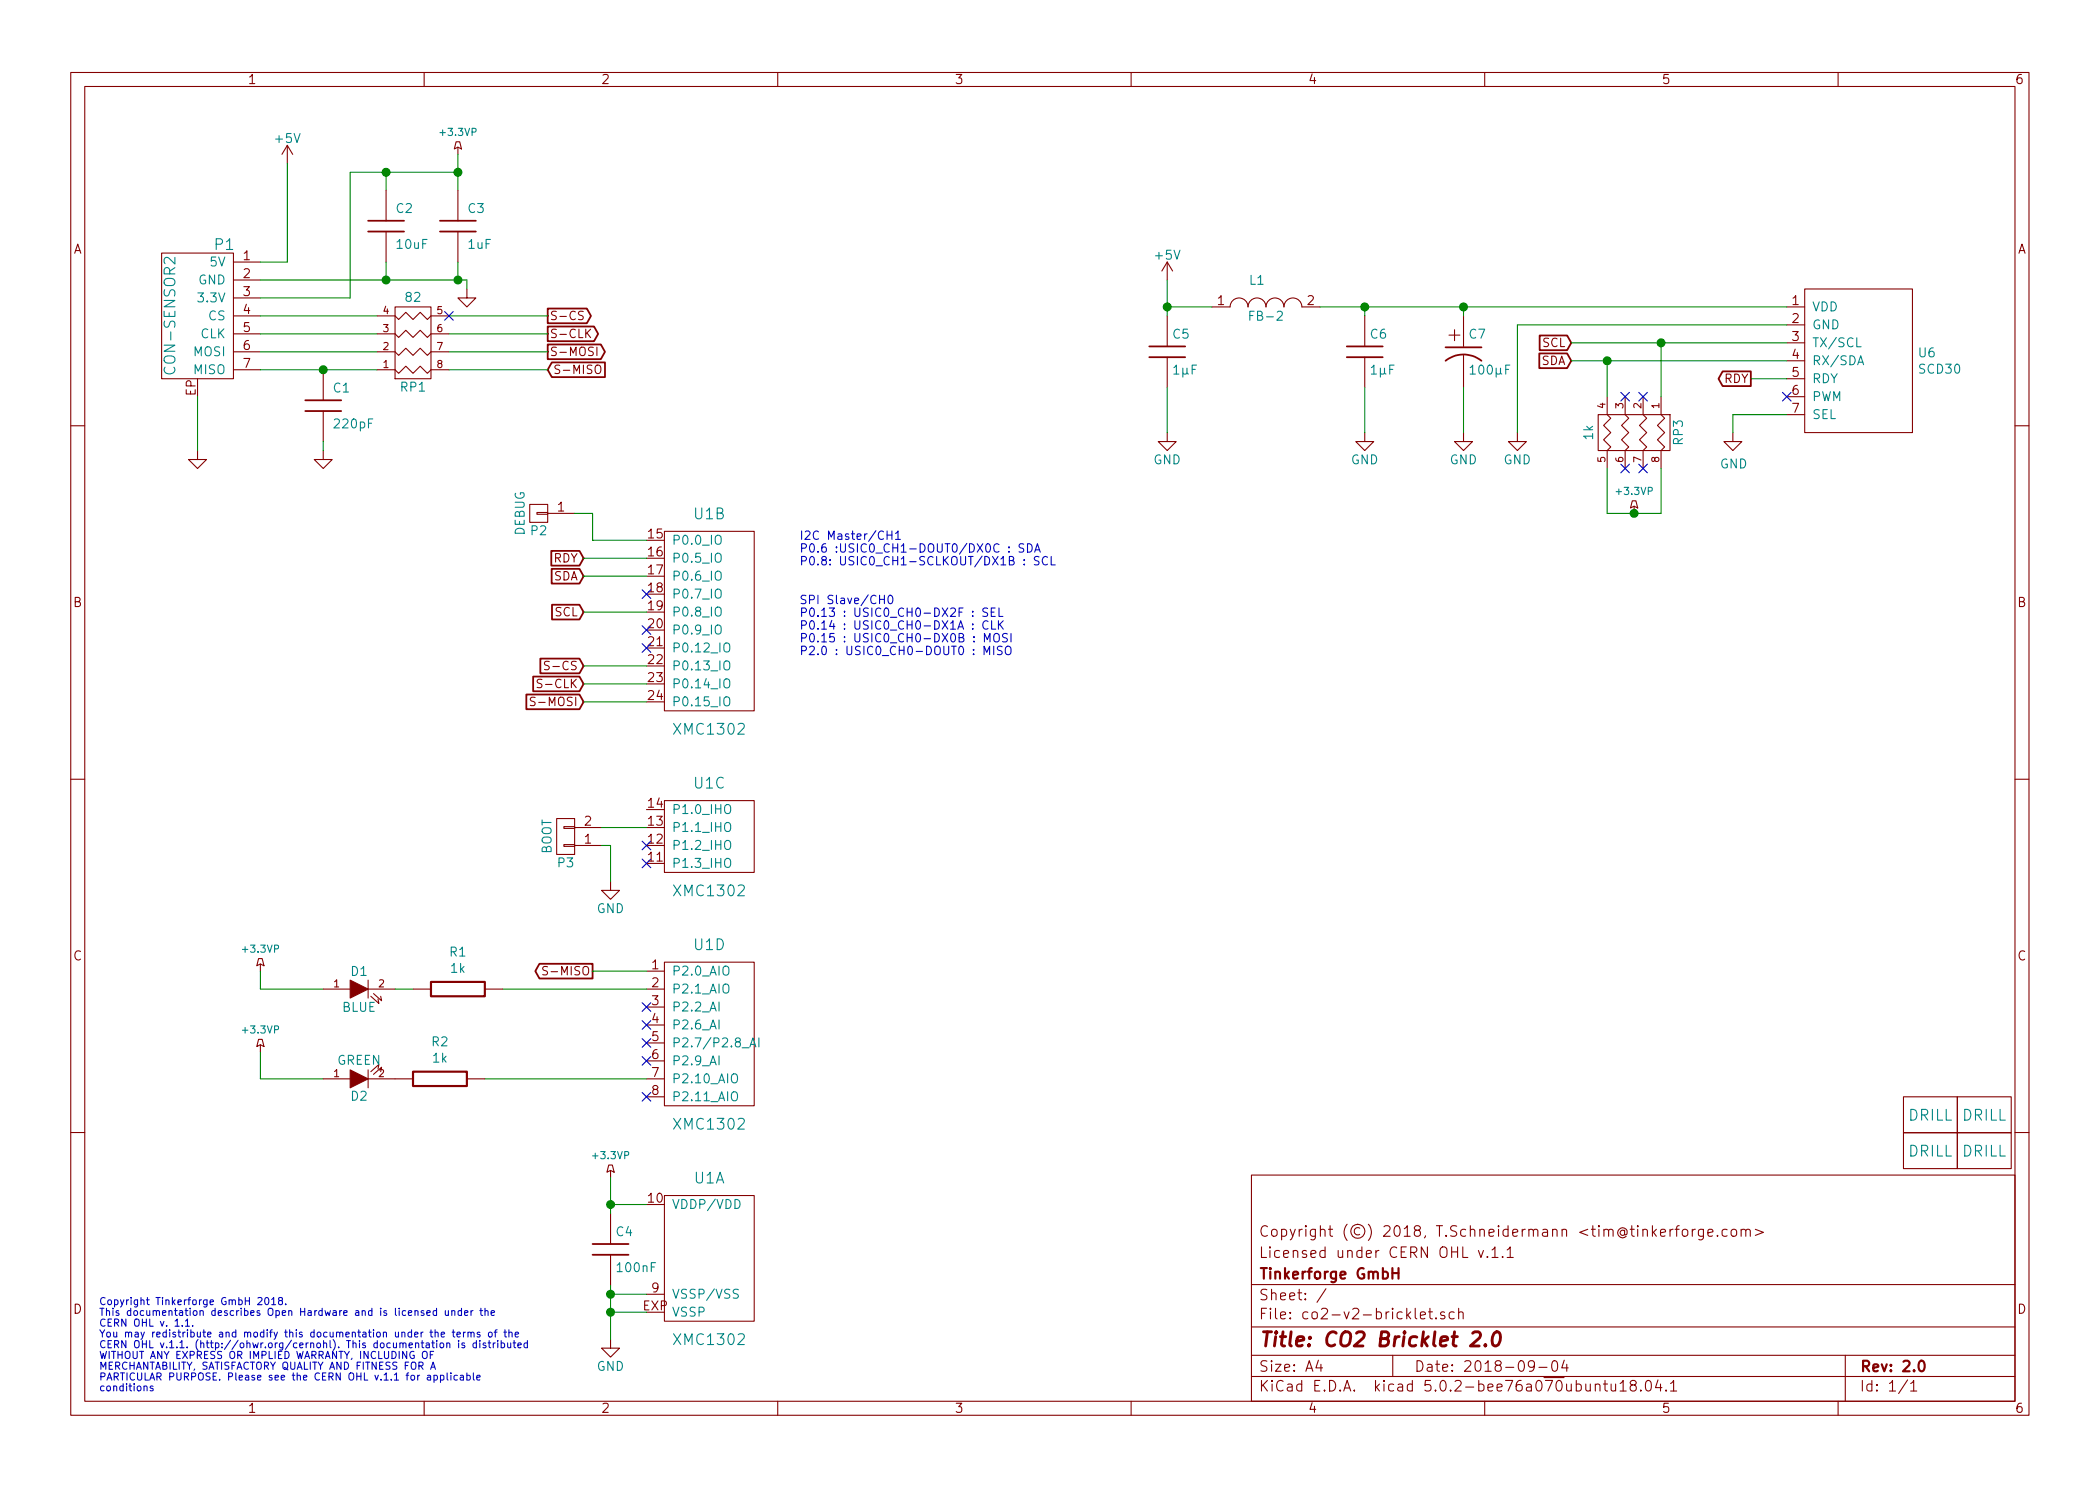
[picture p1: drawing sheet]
EESchema Schematic File Version 4
LIBS:co2-v2-bricklet-cache
EELAYER 26 0
EELAYER END
$Descr A4 11693 8268
encoding utf-8
Sheet 1 1
Title "CO2 Bricklet 2.0"
Date "2018-09-04"
Rev "2.0"
Comp "Tinkerforge GmbH"
Comment1 "Licensed under CERN OHL v.1.1"
Comment2 "Copyright (©) 2018, T.Schneidermann <tim@tinkerforge.com>"
Comment3 ""
Comment4 ""
$EndDescr
$Comp
L tinkerforge:CON-SENSOR2 P1
U 1 1
P 1100 1750
F 0 "P1" H 950 2150 60  0000 C CNN
F 1 "CON-SENSOR2" V 1250 1750 60  0000 C CNN
F 2 "CON-SENSOR2" H 1200 1600 60  0001 C CNN
F 3 "" H 1200 1600 60  0000 C CNN
	1    1100 1750
	-1   0    0    -1  
$EndComp
$Comp
L tinkerforge:R_PACK4 RP1
U 1 1
P 2300 1700
F 0 "RP1" H 2300 2150 50  0000 C CNN
F 1 "82" H 2300 1650 50  0000 C CNN
F 2 "4X0603" H 2300 1700 50  0001 C CNN
F 3 "" H 2300 1700 50  0000 C CNN
	1    2300 1700
	1    0    0    1   
$EndComp
Text GLabel 3050 1750 2    47   Output ~ 0
S-CS
Text GLabel 3050 1850 2    47   Output ~ 0
S-CLK
Text GLabel 3050 1950 2    47   Output ~ 0
S-MOSI
Text GLabel 3050 2050 2    47   Input ~ 0
S-MISO
$Comp
L tinkerforge:C C1
U 1 1
P 1800 2250
F 0 "C1" H 1850 2350 50  0000 L CNN
F 1 "220pF" H 1850 2150 50  0000 L CNN
F 2 "C0402E" H 1800 2250 60  0001 C CNN
F 3 "" H 1800 2250 60  0000 C CNN
	1    1800 2250
	1    0    0    -1  
$EndComp
$Comp
L tinkerforge:GND #PWR01
U 1 1
P 1800 2500
F 0 "#PWR01" H 1800 2500 30  0001 C CNN
F 1 "GND" H 1800 2430 30  0001 C CNN
F 2 "" H 1800 2500 60  0000 C CNN
F 3 "" H 1800 2500 60  0000 C CNN
	1    1800 2500
	1    0    0    -1  
$EndComp
$Comp
L tinkerforge:GND #PWR02
U 1 1
P 1100 2500
F 0 "#PWR02" H 1100 2500 30  0001 C CNN
F 1 "GND" H 1100 2430 30  0001 C CNN
F 2 "" H 1100 2500 60  0000 C CNN
F 3 "" H 1100 2500 60  0000 C CNN
	1    1100 2500
	1    0    0    -1  
$EndComp
$Comp
L tinkerforge:+5V #PWR03
U 1 1
P 1600 900
F 0 "#PWR03" H 1600 750 50  0001 C CNN
F 1 "+5V" H 1600 1040 50  0000 C CNN
F 2 "" H 1600 900 50  0000 C CNN
F 3 "" H 1600 900 50  0000 C CNN
	1    1600 900 
	1    0    0    -1  
$EndComp
$Comp
L tinkerforge:C C2
U 1 1
P 2150 1250
F 0 "C2" H 2200 1350 50  0000 L CNN
F 1 "10uF" H 2200 1150 50  0000 L CNN
F 2 "C0402E" H 2150 1250 60  0001 C CNN
F 3 "" H 2150 1250 60  0000 C CNN
	1    2150 1250
	1    0    0    -1  
$EndComp
$Comp
L tinkerforge:C C3
U 1 1
P 2550 1250
F 0 "C3" H 2600 1350 50  0000 L CNN
F 1 "1uF" H 2600 1150 50  0000 L CNN
F 2 "C0402E" H 2550 1250 60  0001 C CNN
F 3 "" H 2550 1250 60  0000 C CNN
	1    2550 1250
	1    0    0    -1  
$EndComp
$Comp
L tinkerforge:+3.3VP #PWR04
U 1 1
P 2550 850
F 0 "#PWR04" H 2550 950 40  0001 C CNN
F 1 "+3.3VP" H 2550 975 40  0000 C CNN
F 2 "" H 2550 850 60  0000 C CNN
F 3 "" H 2550 850 60  0000 C CNN
	1    2550 850 
	1    0    0    -1  
$EndComp
$Comp
L tinkerforge:GND #PWR05
U 1 1
P 2600 1600
F 0 "#PWR05" H 2600 1600 30  0001 C CNN
F 1 "GND" H 2600 1530 30  0001 C CNN
F 2 "" H 2600 1600 60  0000 C CNN
F 3 "" H 2600 1600 60  0000 C CNN
	1    2600 1600
	1    0    0    -1  
$EndComp
$Comp
L tinkerforge:XMC1XXX24 U1
U 1 1
P 3950 7000
F 0 "U1" H 3950 7450 60  0000 C CNN
F 1 "XMC1302" H 3950 6550 60  0000 C CNN
F 2 "QFN24-4x4mm-0.5mm" H 4100 7750 60  0001 C CNN
F 3 "" H 4100 7750 60  0000 C CNN
	1    3950 7000
	1    0    0    -1  
$EndComp
$Comp
L tinkerforge:XMC1XXX24 U1
U 2 1
P 3950 3450
F 0 "U1" H 3950 4050 60  0000 C CNN
F 1 "XMC1302" H 3950 2850 60  0000 C CNN
F 2 "QFN24-4x4mm-0.5mm" H 4100 4200 60  0001 C CNN
F 3 "" H 4100 4200 60  0000 C CNN
	2    3950 3450
	1    0    0    -1  
$EndComp
$Comp
L tinkerforge:XMC1XXX24 U1
U 3 1
P 3950 4650
F 0 "U1" H 3950 4950 60  0000 C CNN
F 1 "XMC1302" H 3950 4350 60  0000 C CNN
F 2 "QFN24-4x4mm-0.5mm" H 4100 5400 60  0001 C CNN
F 3 "" H 4100 5400 60  0000 C CNN
	3    3950 4650
	1    0    0    -1  
$EndComp
$Comp
L tinkerforge:XMC1XXX24 U1
U 4 1
P 3950 5750
F 0 "U1" H 3950 6250 60  0000 C CNN
F 1 "XMC1302" H 3950 5250 60  0000 C CNN
F 2 "QFN24-4x4mm-0.5mm" H 4100 6500 60  0001 C CNN
F 3 "" H 4100 6500 60  0000 C CNN
	4    3950 5750
	1    0    0    -1  
$EndComp
$Comp
L tinkerforge:C C6
U 1 1
P 7600 1950
F 0 "C6" H 7625 2050 50  0000 L CNN
F 1 "1µF" H 7625 1850 50  0000 L CNN
F 2 "C0603E" H 7638 1800 50  0001 C CNN
F 3 "" H 7600 1950 50  0000 C CNN
	1    7600 1950
	1    0    0    -1  
$EndComp
$Comp
L tinkerforge:C C5
U 1 1
P 6500 1950
F 0 "C5" H 6525 2050 50  0000 L CNN
F 1 "1µF" H 6525 1850 50  0000 L CNN
F 2 "C0603E" H 6538 1800 50  0001 C CNN
F 3 "" H 6500 1950 50  0000 C CNN
	1    6500 1950
	1    0    0    -1  
$EndComp
$Comp
L tinkerforge:CP1 C7
U 1 1
P 8150 1950
F 0 "C7" H 8175 2050 50  0000 L CNN
F 1 "100µF" H 8175 1850 50  0000 L CNN
F 2 "3528-21" H 8150 1950 50  0001 C CNN
F 3 "" H 8150 1950 50  0000 C CNN
	1    8150 1950
	1    0    0    -1  
$EndComp
$Comp
L tinkerforge:INDUCTOR L1
U 1 1
P 7050 1700
F 0 "L1" H 7000 1850 50  0000 C CNN
F 1 "FB-2" H 7050 1650 50  0000 C CNN
F 2 "R0603E" H 7050 1700 50  0001 C CNN
F 3 "" H 7050 1700 50  0000 C CNN
	1    7050 1700
	1    0    0    -1  
$EndComp
$Comp
L tinkerforge:GND #PWR06
U 1 1
P 6500 2400
F 0 "#PWR06" H 6500 2150 50  0001 C CNN
F 1 "GND" H 6500 2250 50  0000 C CNN
F 2 "" H 6500 2400 50  0000 C CNN
F 3 "" H 6500 2400 50  0000 C CNN
	1    6500 2400
	1    0    0    -1  
$EndComp
$Comp
L tinkerforge:GND #PWR07
U 1 1
P 7600 2400
F 0 "#PWR07" H 7600 2150 50  0001 C CNN
F 1 "GND" H 7600 2250 50  0000 C CNN
F 2 "" H 7600 2400 50  0000 C CNN
F 3 "" H 7600 2400 50  0000 C CNN
	1    7600 2400
	1    0    0    -1  
$EndComp
$Comp
L tinkerforge:GND #PWR08
U 1 1
P 8150 2400
F 0 "#PWR08" H 8150 2150 50  0001 C CNN
F 1 "GND" H 8150 2250 50  0000 C CNN
F 2 "" H 8150 2400 50  0000 C CNN
F 3 "" H 8150 2400 50  0000 C CNN
	1    8150 2400
	1    0    0    -1  
$EndComp
$Comp
L tinkerforge:+5V #PWR09
U 1 1
P 6500 1550
F 0 "#PWR09" H 6500 1400 50  0001 C CNN
F 1 "+5V" H 6500 1690 50  0000 C CNN
F 2 "" H 6500 1550 50  0000 C CNN
F 3 "" H 6500 1550 50  0000 C CNN
	1    6500 1550
	1    0    0    -1  
$EndComp
Text GLabel 9750 2100 0    47   Output ~ 0
RDY
Text GLabel 8750 1900 0    47   Input ~ 0
SCL
Text GLabel 8750 2000 0    47   Input ~ 0
SDA
$Comp
L tinkerforge:GND #PWR010
U 1 1
P 8450 2400
F 0 "#PWR010" H 8450 2150 50  0001 C CNN
F 1 "GND" H 8450 2250 50  0000 C CNN
F 2 "" H 8450 2400 50  0000 C CNN
F 3 "" H 8450 2400 50  0000 C CNN
	1    8450 2400
	1    0    0    -1  
$EndComp
$Comp
L tinkerforge:GND #PWR011
U 1 1
P 3400 7450
F 0 "#PWR011" H 3400 7200 50  0001 C CNN
F 1 "GND" H 3400 7300 50  0000 C CNN
F 2 "" H 3400 7450 50  0000 C CNN
F 3 "" H 3400 7450 50  0000 C CNN
	1    3400 7450
	1    0    0    -1  
$EndComp
$Comp
L tinkerforge:+3.3VP #PWR012
U 1 1
P 3400 6550
F 0 "#PWR012" H 3400 6650 40  0001 C CNN
F 1 "+3.3VP" H 3400 6675 40  0000 C CNN
F 2 "" H 3400 6550 60  0000 C CNN
F 3 "" H 3400 6550 60  0000 C CNN
	1    3400 6550
	1    0    0    -1  
$EndComp
$Comp
L tinkerforge:C C4
U 1 1
P 3400 6950
F 0 "C4" H 3425 7050 50  0000 L CNN
F 1 "100nF" H 3425 6850 50  0000 L CNN
F 2 "C0603F" H 3438 6800 50  0001 C CNN
F 3 "" H 3400 6950 50  0000 C CNN
	1    3400 6950
	1    0    0    -1  
$EndComp
Text GLabel 3300 5400 0    47   Output ~ 0
S-MISO
$Comp
L tinkerforge:LED D1
U 1 1
P 2000 5500
F 0 "D1" H 2000 5600 50  0000 C CNN
F 1 "BLUE" H 2000 5400 50  0000 C CNN
F 2 "D0603F" H 2000 5500 50  0001 C CNN
F 3 "" H 2000 5500 50  0000 C CNN
	1    2000 5500
	1    0    0    -1  
$EndComp
$Comp
L tinkerforge:+3.3VP #PWR013
U 1 1
P 1450 5400
F 0 "#PWR013" H 1450 5500 40  0001 C CNN
F 1 "+3.3VP" H 1450 5525 40  0000 C CNN
F 2 "" H 1450 5400 60  0000 C CNN
F 3 "" H 1450 5400 60  0000 C CNN
	1    1450 5400
	1    0    0    -1  
$EndComp
$Comp
L tinkerforge:CONN_01X02 P3
U 1 1
P 3150 4650
F 0 "P3" H 3150 4800 50  0000 C CNN
F 1 "BOOT" V 3250 4650 50  0000 C CNN
F 2 "SolderJumper" H 3150 4650 50  0001 C CNN
F 3 "" H 3150 4650 50  0000 C CNN
	1    3150 4650
	-1   0    0    1   
$EndComp
$Comp
L tinkerforge:GND #PWR014
U 1 1
P 3400 4900
F 0 "#PWR014" H 3400 4650 50  0001 C CNN
F 1 "GND" H 3400 4750 50  0000 C CNN
F 2 "" H 3400 4900 50  0000 C CNN
F 3 "" H 3400 4900 50  0000 C CNN
	1    3400 4900
	1    0    0    -1  
$EndComp
NoConn ~ 3600 4700
NoConn ~ 3600 4800
Text GLabel 3250 3200 0    47   Input ~ 0
SDA
Text GLabel 3250 3400 0    47   Input ~ 0
SCL
Text GLabel 3250 3700 0    47   Input ~ 0
S-CS
Text GLabel 3250 3800 0    47   Input ~ 0
S-CLK
Text GLabel 3250 3900 0    47   Input ~ 0
S-MOSI
Wire Wire Line
	2500 1750 3050 1750
Wire Wire Line
	2500 1850 3050 1850
Wire Wire Line
	2500 2050 3050 2050
Wire Wire Line
	2500 1950 3050 1950
Connection ~ 1800 2050
Wire Wire Line
	1100 2200 1100 2500
Wire Wire Line
	1600 900  1600 1450
Wire Wire Line
	1600 1450 1450 1450
Wire Wire Line
	1450 1550 2150 1550
Connection ~ 2150 1550
Wire Wire Line
	1450 1750 2100 1750
Wire Wire Line
	2100 1850 1450 1850
Wire Wire Line
	1450 1950 2100 1950
Wire Wire Line
	1450 2050 1800 2050
Wire Wire Line
	1450 1650 1950 1650
Wire Wire Line
	1950 1650 1950 950 
Wire Wire Line
	1950 950  2150 950 
Connection ~ 2150 950 
Wire Wire Line
	2600 1550 2600 1600
Connection ~ 2550 1550
Wire Wire Line
	7350 1700 7600 1700
Wire Wire Line
	6750 1700 6500 1700
Connection ~ 7600 1700
Connection ~ 8150 1700
Connection ~ 6500 1700
Connection ~ 2550 950 
Wire Wire Line
	8750 2000 8950 2000
Wire Wire Line
	3400 7200 3600 7200
Connection ~ 3400 7200
Wire Wire Line
	3400 7300 3600 7300
Connection ~ 3400 7300
Wire Wire Line
	3400 6700 3600 6700
Connection ~ 3400 6700
Wire Wire Line
	3600 5400 3300 5400
Wire Wire Line
	1800 5500 1450 5500
Wire Wire Line
	1450 5500 1450 5400
Wire Wire Line
	3350 4600 3600 4600
Wire Wire Line
	3350 4700 3400 4700
Wire Wire Line
	3400 4700 3400 4900
Wire Wire Line
	3250 3200 3600 3200
Wire Wire Line
	3250 3400 3600 3400
Wire Wire Line
	3300 3000 3600 3000
Wire Wire Line
	3250 3700 3600 3700
Wire Wire Line
	3600 3800 3250 3800
Wire Wire Line
	3250 3900 3600 3900
$Comp
L tinkerforge:R_PACK4 RP3
U 1 1
P 8900 2400
F 0 "RP3" H 8900 2850 50  0000 C CNN
F 1 "1k" H 8900 2350 50  0000 C CNN
F 2 "4X0603" H 8900 2400 50  0001 C CNN
F 3 "" H 8900 2400 50  0000 C CNN
	1    8900 2400
	0    1    1    0   
$EndComp
$Comp
L tinkerforge:+3.3VP #PWR015
U 1 1
P 9100 2850
F 0 "#PWR015" H 9100 2950 40  0001 C CNN
F 1 "+3.3VP" H 9100 2975 40  0000 C CNN
F 2 "" H 9100 2850 60  0000 C CNN
F 3 "" H 9100 2850 60  0000 C CNN
	1    9100 2850
	1    0    0    -1  
$EndComp
Wire Wire Line
	8950 2600 8950 2850
Wire Wire Line
	9250 2850 9250 2600
NoConn ~ 9050 2200
NoConn ~ 9150 2200
NoConn ~ 9150 2600
NoConn ~ 9050 2600
Text GLabel 3250 3100 0    47   Input ~ 0
RDY
NoConn ~ 3600 3300
NoConn ~ 3600 3600
NoConn ~ 3600 5600
NoConn ~ 3600 5700
NoConn ~ 3600 5800
NoConn ~ 3600 5900
Text Notes 4450 3650 0    47   ~ 0
SPI Slave/CH0\nP0.13 : USIC0_CH0-DX2F : SEL\nP0.14 : USIC0_CH0-DX1A : CLK\nP0.15 : USIC0_CH0-DX0B : MOSI\nP2.0 : USIC0_CH0-DOUT0 : MISO
Text Notes 4450 3150 0    47   ~ 0
I2C Master/CH1\nP0.6 :USIC0_CH1-DOUT0/DX0C : SDA\nP0.8: USIC0_CH1-SCLKOUT/DX1B : SCL
Text Notes 550  7750 0    40   ~ 0
Copyright Tinkerforge GmbH 2018.\nThis documentation describes Open Hardware and is licensed under the\nCERN OHL v. 1.1.\nYou may redistribute and modify this documentation under the terms of the\nCERN OHL v.1.1. (http://ohwr.org/cernohl). This documentation is distributed\nWITHOUT ANY EXPRESS OR IMPLIED WARRANTY, INCLUDING OF\nMERCHANTABILITY, SATISFACTORY QUALITY AND FITNESS FOR A\nPARTICULAR PURPOSE. Please see the CERN OHL v.1.1 for applicable\nconditions\n
NoConn ~ 3600 6100
$Comp
L tinkerforge:CONN_01X01 P2
U 1 1
P 3000 2850
F 0 "P2" H 3000 2950 50  0000 C CNN
F 1 "DEBUG" V 3100 2850 50  0000 C CNN
F 2 "DEBUG_PAD" H 3000 2850 50  0001 C CNN
F 3 "" H 3000 2850 50  0000 C CNN
	1    3000 2850
	-1   0    0    1   
$EndComp
Wire Wire Line
	3300 3000 3300 2850
Wire Wire Line
	3300 2850 3200 2850
$Comp
L tinkerforge:+3.3VP #PWR017
U 1 1
P 1450 5850
F 0 "#PWR017" H 1450 5950 40  0001 C CNN
F 1 "+3.3VP" H 1450 5975 40  0000 C CNN
F 2 "" H 1450 5850 60  0000 C CNN
F 3 "" H 1450 5850 60  0000 C CNN
	1    1450 5850
	1    0    0    -1  
$EndComp
$Comp
L tinkerforge:LED D2
U 1 1
P 2000 6000
F 0 "D2" H 2000 6100 50  0000 C CNN
F 1 "GREEN" H 2000 5900 50  0000 C CNN
F 2 "D0603F" H 2000 6000 50  0001 C CNN
F 3 "" H 2000 6000 50  0000 C CNN
	1    2000 6000
	1    0    0    1   
$EndComp
Wire Wire Line
	1800 6000 1450 6000
Wire Wire Line
	2700 6000 3600 6000
$Comp
L tinkerforge:DRILL U5
U 1 1
P 11050 6400
F 0 "U5" H 11100 6450 60  0001 C CNN
F 1 "DRILL" H 11050 6400 60  0000 C CNN
F 2 "DRILL_NP" H 11050 6400 60  0001 C CNN
F 3 "" H 11050 6400 60  0000 C CNN
	1    11050 6400
	1    0    0    -1  
$EndComp
$Comp
L tinkerforge:DRILL U3
U 1 1
P 10750 6400
F 0 "U3" H 10800 6450 60  0001 C CNN
F 1 "DRILL" H 10750 6400 60  0000 C CNN
F 2 "DRILL_NP" H 10750 6400 60  0001 C CNN
F 3 "" H 10750 6400 60  0000 C CNN
	1    10750 6400
	1    0    0    -1  
$EndComp
$Comp
L tinkerforge:DRILL U4
U 1 1
P 11050 6200
F 0 "U4" H 11100 6250 60  0001 C CNN
F 1 "DRILL" H 11050 6200 60  0000 C CNN
F 2 "DRILL_NP" H 11050 6200 60  0001 C CNN
F 3 "" H 11050 6200 60  0000 C CNN
	1    11050 6200
	1    0    0    -1  
$EndComp
$Comp
L tinkerforge:DRILL U2
U 1 1
P 10750 6200
F 0 "U2" H 10800 6250 60  0001 C CNN
F 1 "DRILL" H 10750 6200 60  0000 C CNN
F 2 "DRILL_NP" H 10750 6200 60  0001 C CNN
F 3 "" H 10750 6200 60  0000 C CNN
	1    10750 6200
	1    0    0    -1  
$EndComp
Wire Wire Line
	2150 950  2150 1050
Wire Wire Line
	2550 850  2550 950 
Wire Wire Line
	2150 1450 2150 1550
Wire Wire Line
	2550 1550 2550 1450
Wire Wire Line
	3400 7150 3400 7200
Wire Wire Line
	3400 6550 3400 6700
Wire Wire Line
	6500 2150 6500 2400
Wire Wire Line
	7600 1750 7600 1700
Wire Wire Line
	7600 2150 7600 2400
Wire Wire Line
	8150 1750 8150 1700
Wire Wire Line
	8150 2150 8150 2400
Wire Wire Line
	1800 2500 1800 2450
Wire Wire Line
	6500 1550 6500 1700
Wire Wire Line
	1450 6000 1450 5850
Wire Wire Line
	1800 2050 2100 2050
Wire Wire Line
	2150 1550 2550 1550
Wire Wire Line
	2150 950  2550 950 
Wire Wire Line
	2550 1550 2600 1550
Wire Wire Line
	7600 1700 8150 1700
Wire Wire Line
	6500 1700 6500 1750
Wire Wire Line
	2550 950  2550 1050
Wire Wire Line
	3400 7200 3400 7300
Wire Wire Line
	3400 7300 3400 7450
Wire Wire Line
	3400 6700 3400 6750
Wire Wire Line
	8950 2850 9100 2850
$Comp
L tinkerforge:SCD30 U6
U 1 1
P 10300 2000
F 0 "U6" H 10678 2046 50  0000 L CNN
F 1 "SCD30" H 10678 1955 50  0000 L CNN
F 2 "kicad-libraries:SCD30" H 10350 1900 50  0001 C CNN
F 3 "" H 10350 1900 50  0001 C CNN
	1    10300 2000
	1    0    0    -1  
$EndComp
Connection ~ 9100 2850
Wire Wire Line
	9100 2850 9250 2850
Wire Wire Line
	8150 1700 9950 1700
Wire Wire Line
	9950 1800 8450 1800
Wire Wire Line
	8450 1800 8450 2400
Wire Wire Line
	9750 2100 9950 2100
$Comp
L tinkerforge:GND #PWR0101
U 1 1
P 9650 2400
F 0 "#PWR0101" H 9650 2150 50  0001 C CNN
F 1 "GND" H 9655 2227 50  0000 C CNN
F 2 "" H 9650 2400 50  0000 C CNN
F 3 "" H 9650 2400 50  0000 C CNN
	1    9650 2400
	1    0    0    -1  
$EndComp
Wire Wire Line
	9950 2300 9650 2300
Wire Wire Line
	9650 2300 9650 2400
NoConn ~ 9950 2200
Wire Wire Line
	8750 1900 9250 1900
Wire Wire Line
	8950 2000 8950 2200
Connection ~ 8950 2000
Wire Wire Line
	8950 2000 9950 2000
Wire Wire Line
	9250 2200 9250 1900
Connection ~ 9250 1900
Wire Wire Line
	9250 1900 9950 1900
$Comp
L tinkerforge:R R2
U 1 1
P 2450 6000
F 0 "R2" V 2242 6000 50  0000 C CNN
F 1 "1k" V 2333 6000 50  0000 C CNN
F 2 "kicad-libraries:R0402F" V 2326 6000 60  0001 C CNN
F 3 "" H 2450 6000 60  0000 C CNN
	1    2450 6000
	0    1    1    0   
$EndComp
Wire Wire Line
	2300 5500 2200 5500
NoConn ~ 2500 1750
Wire Wire Line
	3600 3100 3250 3100
$Comp
L tinkerforge:R R1
U 1 1
P 2550 5500
F 0 "R1" V 2342 5500 50  0000 C CNN
F 1 "1k" V 2433 5500 50  0000 C CNN
F 2 "kicad-libraries:R0402F" H 2550 5500 60  0001 C CNN
F 3 "" H 2550 5500 60  0000 C CNN
	1    2550 5500
	0    1    1    0   
$EndComp
Wire Wire Line
	3600 5500 2800 5500
NoConn ~ 3600 3500
$EndSCHEMATC
